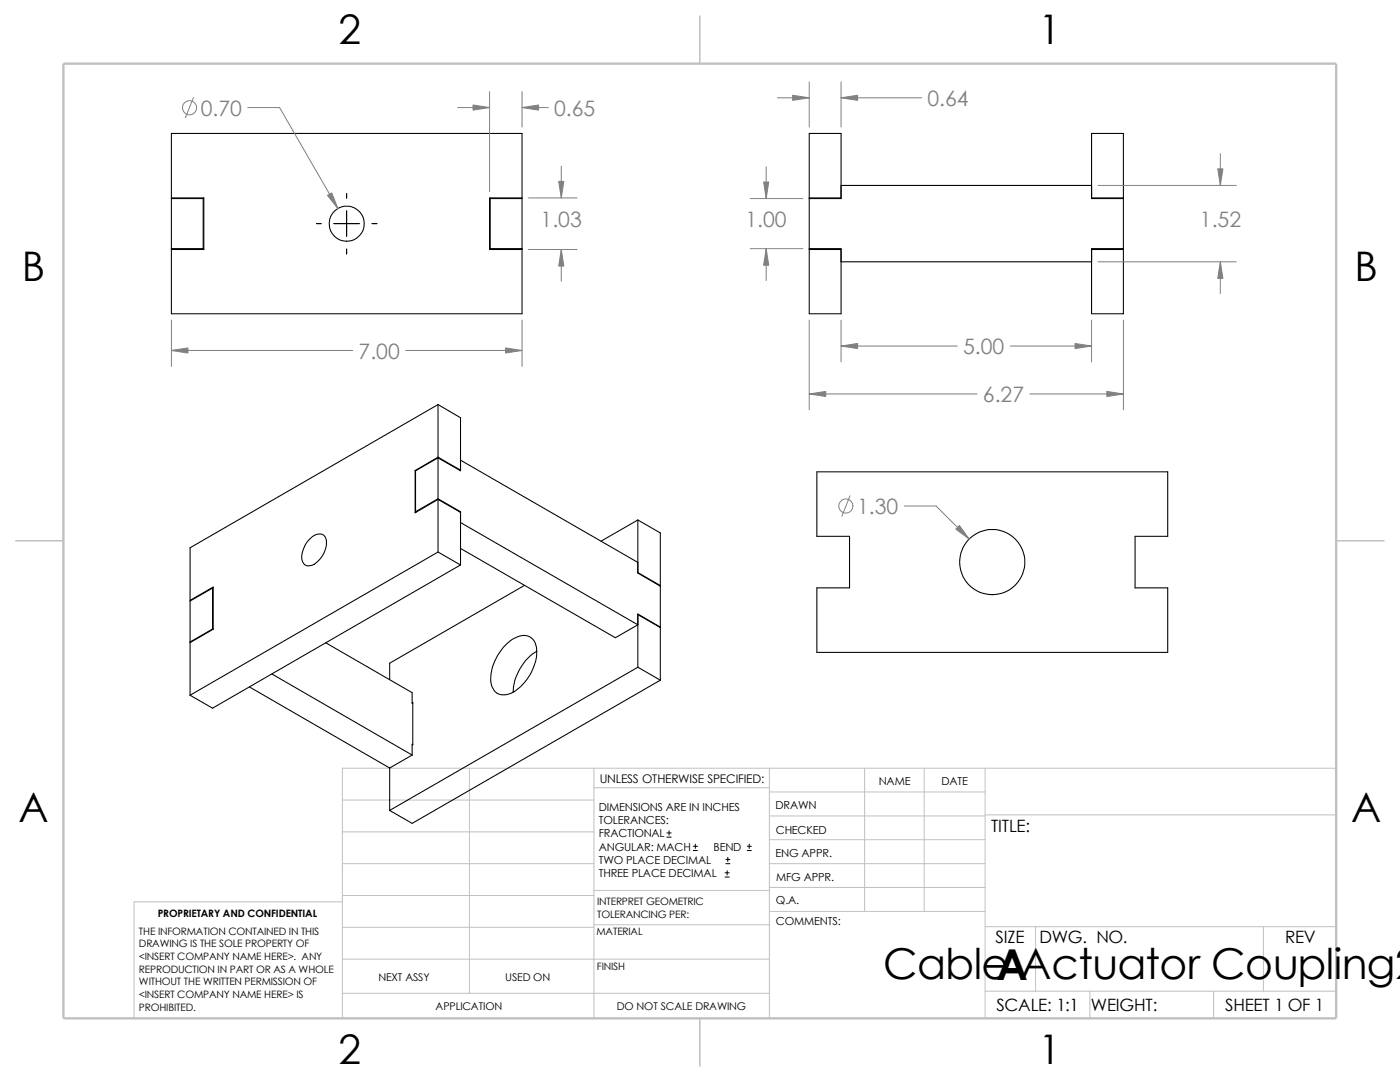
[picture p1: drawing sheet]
<svg xmlns="http://www.w3.org/2000/svg" width="279mm" height="216mm" viewBox="0 0 279 216" stroke-linecap="round" stroke-linejoin="round" font-family="sans-serif">
<g fill="none" stroke="#c0c0c0" stroke-width=".2">
<path d="M68.3 159.6h50.2M93.7 153.3v44.9M118.5 153.3v49.9M118.5 157.2h35M153.5 158h43.1M153.5 153.3v49.9M172.6 153.3v28.6M184.4 153.3v28.6M196.6 153.3v49.9M266.7 153.3h-198.4v49.9M68.3 166h50.2M68.3 172.3h50.2"/>
<path d="M68.3 178.7h50.2M68.3 180h-41.5v23.2M118.5 177.7h35.1M153.5 167.6h43.1M153.5 162.8h43.1M153.5 172.3h43.1M153.5 177.1h43.1M196.6 162.6h70.1M68.3 191.4h85.2M68.3 198.2h85.2M68.3 185h50.2M118.5 184.5h35.1"/>
<path d="M153.6 181.9h43M196.6 197.8h70.1M196.6 184.9h70.1M206.7 184.9v12.9M217.5 197.8v5.4M242.2 197.8v5.4M252.1 184.9v12.9"/>
</g>
<path d="M139.7 3.2v9.5M3.1 107.9h9.6M266.7 107.9h9.5M139.7 203.2v9.5" fill="none" stroke="#c0c0c0" stroke-width=".21"/>
<path d="M12.7 12.7h254v190.5h-254z" fill="none" stroke="#c0c0c0" stroke-width=".47"/>
<g fill="none" stroke="#000" stroke-width=".21">
<path d="M34.2 39.5h6.5v10.3h-6.5M34.2 26.6h70v36h-70zM34.2 39.6h6.4M40.6 39.5v10.3M97.8 39.6h6.4M97.8 39.5v10.3M104.2 39.5h-6.5v10.3h6.5M161.5 39.6h6.4v-13h-6.4v36h6.4v-13h-6.4M161.5 39.5h6.4M167.9 37h49.9M217.8 39.5h6.4M224.2 39.6h-6.4v-13h6.4v36h-6.4v-13h6.4"/>
<path d="M34.2 49.6h6.4M97.8 49.6h6.4M161.5 49.8h6.4M167.9 52.2h49.9M217.8 49.8h6.4M82.8 93.9v8.4l4.6-2.6M82.8 93.9h.1M82.9 93.9v8.2M87.4 80.7l4.5 2.7v10.5l-4.5-2.5M87.4 80.7v10.5M87.4 91.4v8.1M87.4 99.7v10.5"/>
<path d="M87.4 99.7l4.5 2.5M87.4 80.7l-49.5 28.6v10.5M87.4 91.2l-4.6 2.7M87.4 91.2l4.5 2.6-.1 .1M87.4 99.5l4.5 2.6M87.4 99.5l-4.5 2.6M87.4 91.4l-4.5 2.5M91.9 91.8l35.4 20.4M163 94.1h70v12.9h-6.5v10.3h6.5v12.9h-70v-12.9h6.5v-10.3h-6.5zM37.9 119.8l4.6-2.7v8.5M37.9 119.8l.2 .1M42.4 117.3l-4.5 2.6v8.2"/>
<path d="M42.4 117.3v8.2M42.4 117.3l.1 .1M62 107.4a1.81 1.81 0 0 1 2.9-.2 4.8 4.8 0 0 1-2.9 5.7 1.43 1.43 0 0 1-1.8-1.7 5.9 5.9 0 0 1 1.8-3.8zM82.9 102.1l.2 .1M87.4 110.2l-49.5 28.5M87.4 110.2l4.5 2.5M91.9 112.7l-49.5 28.6-4.5-2.6M91.9 102.1v10.6M91.9 104.3l35.4 20.4-4.5 2.6-30.9-17.9M91.9 102.1l-.1 .1M104.7 116.8l-26.9 15.5v3.3M127.3 114.3l4.5 2.5"/>
<path d="M127.3 103.8v10.5l4.5 2.7v8.1M127.3 103.8l4.5 2.5v10.5M127.3 103.8l-7.4 4.2M131.8 116.8l-.1 .1M37.9 128.1h.2M42.4 125.5l.1 .1M42.4 125.5l-4.5 2.6M42.5 125.6l-4.6 2.6v10.5M49.8 137.1l28 16.1M54.3 134.5l28 16.2M65 128.3l17.3 9.9v2.1l.1 .1M100.9 128.7a4.8 4.8 0 0 1 4.5-1.8 2.95 2.95 0 0 1 1.7 3.3 9.7 9.7 0 0 1-5.5 8.3 2.57 2.57 0 0 1-3.6-2.4 9.8 9.8 0 0 1 2.9-7.4z"/>
<path d="M107.1 130a10.1 10.1 0 0 0-4.7 8.1M127.3 122.6l4.5 2.6v10.5M127.3 133.1l4.5 2.6M127.3 133.1l-49.5 28.6M131.8 125.1l-4.5-2.6v10.6M131.8 125.1l-.1 .1M131.8 135.7l-49.5 28.6-4.5-2.6M77.8 153.2v8.5M82.3 150.7l-4.5 2.5M82.3 140.2h.1v8.4M82.4 148.6l-.1-.1v2.2M82.4 148.6h-.1"/>
<circle cx="69.2" cy="44.6" r="3.5"/>
<circle cx="198" cy="112.2" r="6.5"/>
</g>
<g fill="none" stroke="#000" stroke-width=".2">
<path d="M69.2 38.6v.9M63.2 44.6h.9M66.6 44.6h5.1M69.2 42.1v5.1M69.2 49.7v1M74.3 44.6h.9M133.1 167h.8M133.1 166.2h.8M133.5 165.8v.8M138.3 169.7h.9M138.3 168.9h.9M138.8 168.4v.9"/>
<path d="M144.7 175h.8M144.7 174.2h.8M144.9 172.3h.8M144.9 171.5h.8M145.1 173.7v.9M145.2 171.1v.8M149.1 169.7h.8M149.1 168.9h.8M149.5 168.4v.9"/>
</g>
<g fill="none" stroke="#808080" stroke-width=".2">
<path d="M38.6 19.5l-1.6 4M97.7 18.3v19.9M104.2 18.3v7.1M155.2 19.5h6.3M161.5 16.3v9.1M167.9 16.3v9.1M167.9 19.5h16M49.4 21.5h6.4l11.6 20.1M91.4 21.5h6.3M104.2 21.5h5.2M105.5 39.5h9.7M112 33.1v6.4"/>
<path d="M149.7 39.6h10.5M152.9 33.3v6.3M219.1 37h27.6M243.5 30.6v6.4M105.5 49.8h9.7M112 49.8v6.3M149.7 49.6h10.5M152.9 49.6v6.4M219.1 52.2h27.6M243.5 52.2v6.4M34.2 63.9v9.2M34.2 69.9h36.2"/>
<path d="M80.9 69.9h23.3M104.2 63.9v9.2M161.5 63.9v17.9M161.5 78.6h33.5M167.9 69h23.2M167.9 63.9v8.3M201.6 69h16.2M205.5 78.6h18.7M217.8 63.9v8.3M224.2 63.9v17.9M169.6 98.9l-1.6 4.1M180.5 101h6.3l6.6 6.6"/>
<circle cx="37.8" cy="21.5" r="1.41"/>
<circle cx="168.8" cy="101" r="1.41"/>
</g>
<g fill="#808080" stroke="#808080" stroke-width=".2">
<path d="M167.9 69l3.3-.5v1.1z"/>
<path d="M214.5 68.5l3.3 .5-3.3 .6z"/>
<path d="M152.4 36.3h1l-.5 3.3z"/>
<path d="M152.9 49.6l.5 3.3h-1z"/>
<path d="M243 33.7h1.1l-.6 3.3z"/>
<path d="M243.5 52.2l.6 3.3h-1.1z"/>
<path d="M158.2 19l3.3 .5-3.3 .5z"/>
<path d="M167.9 19.5l3.3-.5v1z"/>
<path d="M161.5 78.6l3.3-.5v1z"/>
<path d="M220.9 78.1l3.3 .5-3.3 .5z"/>
<path d="M104.2 21.5l3.3-.5v1z"/>
<path d="M112 49.8l.5 3.3h-1z"/>
<path d="M94.4 21l3.3 .5-3.3 .5z"/>
<path d="M100.9 69.4l3.3 .5-3.3 .5z"/>
<path d="M111.5 36.2h1l-.5 3.3z"/>
<path d="M34.2 69.9l3.3-.5v1z"/>
<path d="M65.4 39l.8-.5 1.2 3.1z"/>
<path d="M191.5 104.9l1.9 2.7-2.6-2z"/>
</g>
<g font-size="8.5">
<text x="176.3" y="195.3">Cable Actuator Coupling2</text>
<text x="198.8" y="195.5">A</text>
</g>
<g font-size="8.1">
<text x="67.6" y="8.8">2</text>
<text x="207.3" y="8.8">1</text>
<text x="4.4" y="56.1">B</text>
<text x="270.3" y="56.1">B</text>
<text x="3.7" y="164.1">A</text>
<text x="269.7" y="164.1">A</text>
<text x="67.6" y="212.3">2</text>
<text x="207.3" y="212.3">1</text>
</g>
<g font-size="4.2" fill="#808080">
<text x="40.1" y="23.1">0.70</text>
<text x="110.6" y="23.2">0.65</text>
<text x="185.1" y="21.2">0.64</text>
<text x="107.9" y="45.2">1.03</text>
<text x="148.8" y="45.4">1.00</text>
<text x="239.5" y="45.4">1.52</text>
<text x="71.6" y="71.6">7.00</text>
<text x="192.2" y="70.7">5.00</text>
<text x="196.2" y="80.3">6.27</text>
<text x="171.1" y="102.6">1.30</text>
</g>
<g font-size="3.4">
<text x="197.8" y="166">TITLE:</text>
<text x="198.7" y="188.1">SIZE</text>
<text x="207.5" y="188.1">DWG. NO.</text>
<text x="256.5" y="188.2">REV</text>
<text x="198.8" y="201.7">SCALE: 1:1</text>
<text x="217.7" y="201.8">WEIGHT:</text>
<text x="244.5" y="201.7">SHEET 1 OF 1</text>
</g>
<text font-size="2.4" x="119.7" y="156.2">UNLESS OTHERWISE SPECIFIED:</text>
<g font-size="2.2">
<text x="119.5" y="161.8">DIMENSIONS ARE IN INCHES</text>
<text x="154.8" y="161.5">DRAWN</text>
<text x="175.4" y="156.7">NAME</text>
<text x="187.9" y="156.7">DATE</text>
<text x="119.5" y="164.4">TOLERANCES:</text>
<text x="119.5" y="167.1">FRACTIONAL</text>
<text x="154.8" y="166.3">CHECKED</text>
<text x="119.5" y="172.4">TWO PLACE DECIMAL</text>
<text x="119.5" y="169.8">ANGULAR: MACH</text>
<text x="142.4" y="169.8">BEND</text>
<text x="154.8" y="171">ENG APPR.</text>
<text x="119.5" y="175">THREE PLACE DECIMAL</text>
<text x="154.9" y="175.7">MFG APPR.</text>
<text x="154.9" y="184.7">COMMENTS:</text>
<text x="154.9" y="180.5">Q.A.</text>
</g>
<g font-size="2.1">
<text x="75.5" y="195.7">NEXT ASSY</text>
<text x="100.8" y="195.7">USED ON</text>
<text x="86.9" y="201.5">APPLICATION</text>
<text x="123.1" y="201.6">DO NOT SCALE DRAWING</text>
</g>
<g font-size="2">
<text x="31.5" y="183">PROPRIETARY AND CONFIDENTIAL</text>
<text x="119.2" y="180.6">INTERPRET GEOMETRIC</text>
<text x="119.2" y="183.1">TOLERANCING PER:</text>
<text x="27.7" y="186.5">THE INFORMATION CONTAINED IN THIS</text>
<text x="27.7" y="189.1">DRAWING IS THE SOLE PROPERTY OF</text>
<text x="27.7" y="191.6">&lt;INSERT COMPANY NAME HERE&gt;. ANY</text>
<text x="119" y="186.6">MATERIAL</text>
<text x="27.7" y="194.1">REPRODUCTION IN PART OR AS A WHOLE</text>
<text x="27.7" y="196.6">WITHOUT THE WRITTEN PERMISSION OF</text>
<text x="119.1" y="193.5">FINISH</text>
<text x="27.7" y="199.1">&lt;INSERT COMPANY NAME HERE&gt; IS</text>
<text x="27.7" y="201.7">PROHIBITED.</text>
</g>
</svg>
